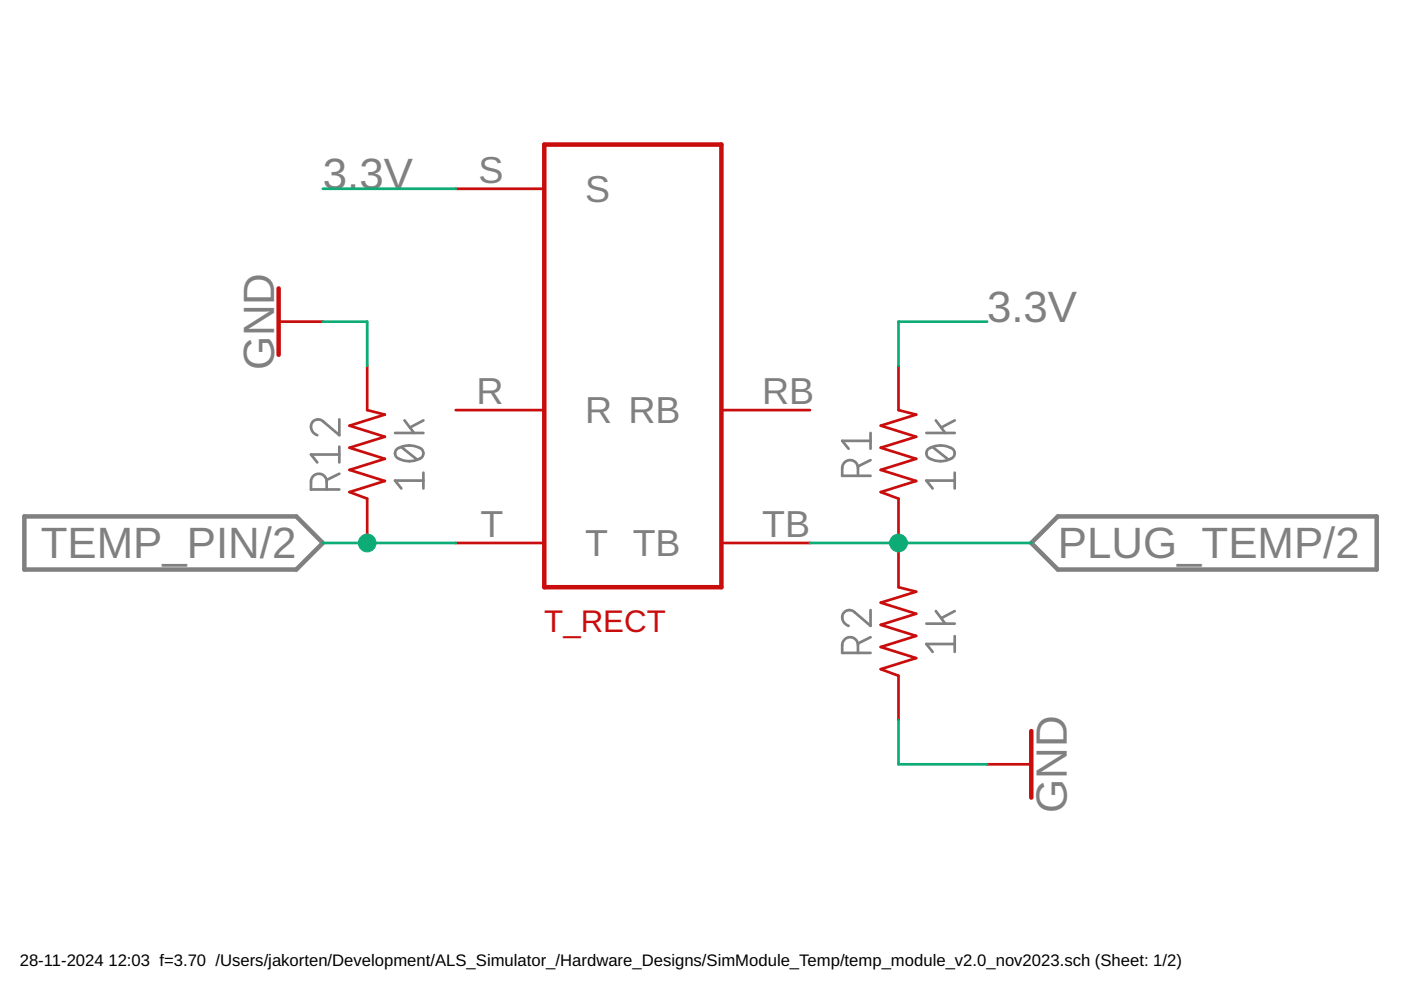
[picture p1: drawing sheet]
<svg xmlns="http://www.w3.org/2000/svg" width="297mm" height="210mm" viewBox="0 0 297 210" stroke-linecap="round" stroke-linejoin="round" font-family="sans-serif">
<g fill="none" stroke="#808080" stroke-width=".57">
<path d="M71.9 88.9v3.4l-3.3-2.9a1.6 1.6 0 0 0-2.4 .2 1.6 1.6 0 0 0 .5 2.3l.6 .4M71.9 96.4h-6l1.4 1.6M71.9 94.7v3.3M83.8 91.8h6M84.1 95.3a4.8 4.8 0 0 1 5.4 0 1.36 1.36 0 0 1 .1 1.4 1.36 1.36 0 0 1-1.2 .8 4.3 4.3 0 0 1-4.5-.8l-.1-.6zM85.1 94.8l3.3 2.7M85.8 89.1l2 2.7M89.8 89.1l-2.9 1.5M184.6 97.6l-2.7 1.3M184.6 93.5h-6l1.3 1.6M184.6 91.8v3.3M196.4 91.8h6"/>
<path d="M196.7 95.3a4.5 4.5 0 0 1 5.6 .2 1.38 1.38 0 0 1-1.2 2 4.3 4.3 0 0 1-4.5-.8l-.2-.6zM197.7 94.8l3.4 2.7M198.4 89.1l2 2.7M202.4 89.1l-2.8 1.5M69.3 103.8a3.2 3.2 0 0 0-.4-2.7 1.66 1.66 0 0 0-1.8-.6 1.66 1.66 0 0 0-1.2 1.6v1.7h6M71.9 100.4l-2.6 1.4M89.8 101.9h-6l1.3 1.7M89.8 100.2v3.4M181.9 100.9a3.5 3.5 0 0 0-.3-2.7 1.68 1.68 0 0 0-1.9-.6 1.68 1.68 0 0 0-1.1 1.6v1.7h6M202.4 101.9h-6l1.3 1.7M202.4 100.2v3.4M181.9 138.4a3.5 3.5 0 0 0-.3-2.6 1.67 1.67 0 0 0-1.9-.6 1.67 1.67 0 0 0-1.1 1.6v1.6h6"/>
<path d="M184.6 129.3v3.4l-3.3-2.8a1.6 1.6 0 0 0-2.5 .1 1.6 1.6 0 0 0 .5 2.4l.6 .3M184.6 135.1l-2.7 1.3M196.4 132.2h6M198.4 129.6l2 2.6M202.4 134.9v3.3M202.4 136.5h-6l1.3 1.7M202.4 129.6l-2.8 1.5"/>
</g>
<path d="M5.2 109.5h57.6l5.7 5.6-5.7 5.7h-57.6zM218.7 115.1l5.6-5.6h67.6v11.3h-67.6z" fill="none" stroke="#808080" stroke-width=".95"/>
<path d="M96.6 40h18.8M59.1 68.2h9.4M77.9 77.6v9.4l3.7 .9-7.5 2.4 7.5 2.3-7.5 2.3 7.5 2.4-7.5 2.3 7.5 2.4-7.5 2.3 3.8 1.4v9.4M190.5 77.6v9.4l3.7 .9-7.5 2.4 7.5 2.3-7.5 2.3 7.5 2.4-7.5 2.3 7.5 2.4-7.5 2.3 3.8 1.4v18.8l3.7 1-7.5 2.3 7.5 2.3-7.5 2.4 7.5 2.3-7.5 2.4 7.5 2.3-7.5 2.4 3.8 1.4v9.4M96.6 87h18.8M153 87h18.7M96.6 115.1h18.8M153 115.1h18.7M209.3 162.1h9.4" fill="none" stroke="#c90d0c" stroke-width=".57"/>
<path d="M115.4 30.6h37.6v93.9h-37.6zM59.1 61.2v14M218.7 155v14.1" fill="none" stroke="#c90d0c" stroke-width=".95"/>
<path d="M68.5 40h28.1M68.5 68.2h9.4v9.4M209.3 68.2h-18.8v9.4M68.5 115.1h28.1M171.7 115.1h47M190.5 152.7v9.4h18.8" fill="none" stroke="#0dab76" stroke-width=".57"/>
<g fill="#0dab76" stroke="#0dab76" stroke-width=".21">
<circle cx="190.5" cy="115.1" r="1.88"/>
<circle cx="77.9" cy="115.1" r="1.88"/>
</g>
<g font-size="9.3" fill="#808080">
<text x="68.5" y="40">3.3V</text>
<text x="209.3" y="68.2">3.3V</text>
<text x="58.1" y="78.5" transform="rotate(-90 58.1 78.5)">GND</text>
<text x="8.6" y="118.4">TEMP_PIN/2</text>
<text x="224.3" y="118.4">PLUG_TEMP/2</text>
<text x="226.2" y="172.4" transform="rotate(-90 226.2 172.4)">GND</text>
</g>
<g font-size="8" fill="#808080">
<text x="101.4" y="38.7">S</text>
<text x="124" y="42.8">S</text>
<text x="101" y="85.6">R</text>
<text x="124" y="89.8">R RB</text>
<text x="161.6" y="85.6">RB</text>
<text x="101.9" y="113.8">T</text>
<text x="161.6" y="113.8">TB</text>
<text x="124" y="117.9">T TB</text>
</g>
<text font-size="6.6" fill="#c90d0c" x="115.4" y="133.9">T_RECT</text>
<g font-size="3.5">
<text x="4.2" y="204.7">28-11-2024</text>
<text x="23" y="204.7">12:03 f=3.70 /Users/jakorten/Development/ALS_Simulator_/Hardware_Designs/SimModule_Temp/temp_module_v2.0_nov2023.sch (Sheet: 1/2)</text>
</g>
</svg>
